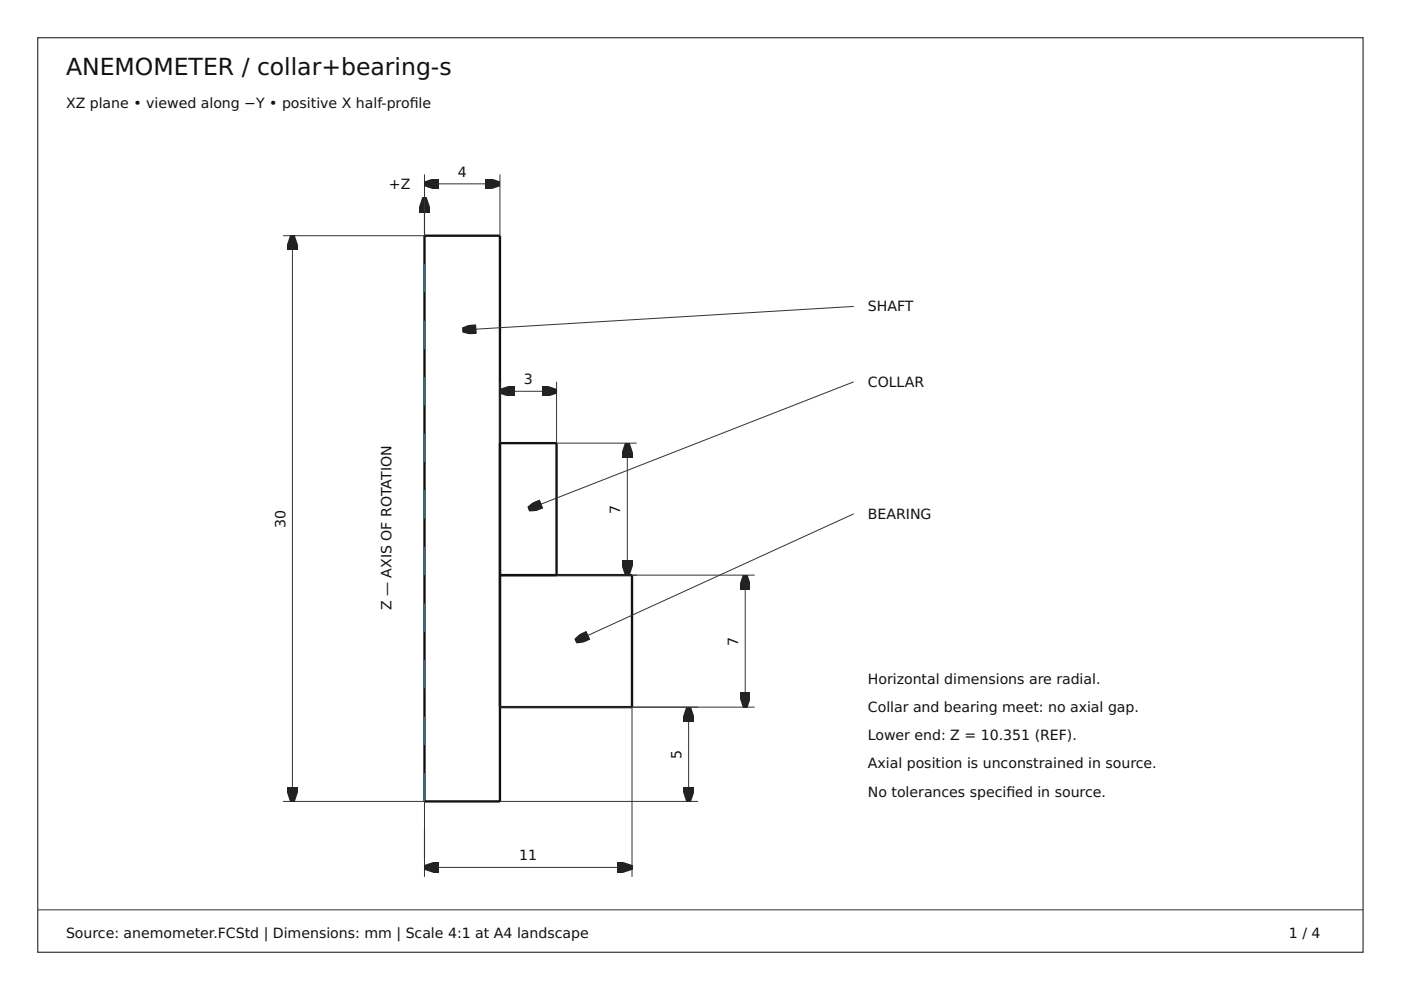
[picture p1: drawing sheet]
<svg xmlns="http://www.w3.org/2000/svg" width="297mm" height="210mm" viewBox="0 0 297 210" stroke-linecap="round" stroke-linejoin="round" font-family="sans-serif">
<path d="M8 8h281v193.9h-281z" fill="none" stroke="#333" stroke-width=".25"/>
<path d="M90 42v5M8 192.9h281" fill="none" stroke="#333" stroke-width=".21"/>
<path d="M90 50h16v119.9h-16zM106 94h12v27.9M106 121.9h28v28h-28" fill="none" stroke="#111" stroke-width=".5"/>
<path d="M90 181.9v-139.9" fill="none" stroke="#267296" stroke-width=".25" stroke-dasharray="6 6" stroke-linecap="butt"/>
<g fill="#222">
<path d="M90 42l1 3h-2z"/>
<path d="M89.5 41.9h1l.6 3.1h-2.1zM89.5 42.1l.5-.1 .5 .1-1 2.9h-.5v-.5h2v.5h-.5z"/>
</g>
<path d="M90 37v13M90 39h16M106 37v13" fill="none" stroke="#333" stroke-width=".21"/>
<g fill="#222">
<path d="M90 39l3-1v2z"/>
<path d="M103 38l3 1-3 1z"/>
<path d="M90.2 38.5l2.9 1-.1 .5h-.5v-2h.5l.1 .5-2.9 1-.2-.5zM90 38.5l3.1-.6v2.1l-3.1-.5z"/>
<path d="M103 37.9l3.1 .6v1l-3.1 .5zM103 38h.5v2h-.5v-.5l2.8-1 .2 .5-.2 .5-2.8-1z"/>
</g>
<path d="M134 149.9v36M90 169.9v16M90 183.9h44" fill="none" stroke="#333" stroke-width=".21"/>
<g fill="#222">
<path d="M90 183.9l3-1v2z"/>
<path d="M131 182.9l3 1-3 1z"/>
<path d="M90.2 183.4l2.9 1-.1 .5h-.5v-2h.5l.1 .5-2.9 1-.2-.5zM90 183.4l3.1-.5v2.1l-3.1-.6z"/>
<path d="M131 182.9l3.1 .5v1l-3.1 .6zM131 182.9h.5v2h-.5v-.5l2.8-1 .2 .5-.2 .5-2.8-1z"/>
</g>
<path d="M106 81v13M106 83h12M118 81v13" fill="none" stroke="#333" stroke-width=".21"/>
<g fill="#222">
<path d="M106 83l3-1v2z"/>
<path d="M115 82l3 1-3 1z"/>
<path d="M106.2 82.5l2.9 1-.1 .5h-.5v-2h.5l.1 .4-2.9 1-.2-.4zM106 82.5l3.1-.6v2.1l-3.1-.6z"/>
<path d="M115 81.9l3.1 .6v.9l-3.1 .6zM115 82h.5v2h-.5v-.5l2.8-1 .2 .5-.2 .4-2.8-1z"/>
</g>
<path d="M60 50h30M62 50v119.9M60 169.9h30" fill="none" stroke="#333" stroke-width=".21"/>
<g fill="#222">
<path d="M61 166.9h2l-1 3z"/>
<path d="M62 50l1 3h-2z"/>
<path d="M61 166.9h.5l1 2.9-.5 .1-.5-.1 1-2.9h.5v.5h-2zM61 166.9h2.1l-.6 3.1h-1z"/>
<path d="M61.5 49.9h1l.6 3.1h-2.1zM61.5 50.1l.5-.1 .5 .1-1 2.9h-.5v-.5h2v.5h-.5z"/>
</g>
<path d="M118 94h17M133 94v27.9M118 121.9h17" fill="none" stroke="#333" stroke-width=".21"/>
<g fill="#222">
<path d="M132 118.9h2l-1 3z"/>
<path d="M133 94l1 3h-2z"/>
<path d="M132 118.9h.5l1 2.9-.5 .1-.5-.1 1-2.9h.5v.5h-2zM132 118.9h2.1l-.6 3.1h-1z"/>
<path d="M132.5 93.9h1l.6 3.1h-2.1zM132.5 94.1l.5-.1 .5 .1-1 2.9h-.5v-.5h2v.5h-.5z"/>
</g>
<path d="M106 149.9h42M146 149.9v20M106 169.9h42" fill="none" stroke="#333" stroke-width=".21"/>
<g fill="#222">
<path d="M145 166.9h2l-1 3z"/>
<path d="M146 149.9l1 3h-2z"/>
<path d="M145 166.9h.5l1 2.9-.5 .1-.5-.1 1-2.9h.5v.5h-2zM145 166.9h2.1l-.6 3.1h-1z"/>
<path d="M145.5 149.9h1l.6 3.1h-2.1zM145.5 150.1l.5-.2 .5 .2-1 2.9-.5-.1v-.5h2v.5l-.5 .1z"/>
</g>
<path d="M134 121.9h26M158 121.9v28M134 149.9h26" fill="none" stroke="#333" stroke-width=".21"/>
<g fill="#222">
<path d="M157 146.9h2l-1 3z"/>
<path d="M158 121.9l1 3h-2z"/>
<path d="M157 146.9h.5l1 2.9-.5 .1-.5-.1 1-2.9h.5v.5h-2zM157 146.9h2.1l-.6 3.1h-1z"/>
<path d="M157.5 121.9h1l.6 3.1h-2.1zM157.5 122.1l.5-.2 .5 .2-1 2.9-.5-.1v-.5h2v.5l-.5 .1z"/>
</g>
<path d="M181 65l-83 5" fill="none" stroke="#333" stroke-width=".21"/>
<g fill="#222">
<path d="M98 70l2.9-1.2 .2 2z"/>
<path d="M98.1 69.5l3 .8v.5h-.5l-.2-2h.5l.2 .5-2.9 1.1-.2-.4zM97.9 69.5l3.2-.8v2.3l-3.2-.6z"/>
</g>
<path d="M181 81l-69 26.9" fill="none" stroke="#333" stroke-width=".21"/>
<g fill="#222">
<path d="M112 107.9l2.4-2 .8 1.9z"/>
<path d="M112 107.4l3.1-.1 .1 .5-.5 .2-.7-1.9 .4-.2 .3 .4-2.4 2-.3-.4zM111.7 107.6l2.4-1.7h.8l.3 2.4-3.6 .2z"/>
</g>
<path d="M181 108.9l-59 27" fill="none" stroke="#333" stroke-width=".21"/>
<g fill="#222">
<path d="M122 135.9l2.3-2.1 .8 1.8z"/>
<path d="M121.9 135.4l3.2-.3v.5l-.4 .2-.8-1.8 .4-.2 .4 .3-2.4 2.2-.3-.4zM121.7 135.6l2.3-1.9h.8l.4 1.7v.7l-3.7 .5z"/>
</g>
<text font-size="5" fill="#111" x="14" y="16">ANEMOMETER / collar+bearing-s</text>
<g font-size="3" fill="#111">
<text x="14" y="23">XZ plane • viewed along −Y • positive X half-profle</text>
<text x="86.9" y="23">i</text>
<text x="82.5" y="40">+Z</text>
<text x="97" y="37.5">4</text>
<text x="184" y="66">SHAFT</text>
<text x="111" y="81.5">3</text>
<text x="184" y="82">COLLAR</text>
<text x="60.5" y="111.9" transform="rotate(-90 60.5 111.9)">30</text>
<text x="131.5" y="108.9" transform="rotate(-90 131.5 108.9)">7</text>
<text x="184" y="109.9">BEARING</text>
<text x="83" y="129.4" transform="rotate(-90 83 129.4)">Z — AXIS OF ROTATION</text>
<text x="156.5" y="136.9" transform="rotate(-90 156.5 136.9)">7</text>
<text x="184" y="144.9">Horizontal dimensions are radial.</text>
<text x="184" y="150.9">Collar and bearing meet: no axial gap.</text>
<text x="144.5" y="160.9" transform="rotate(-90 144.5 160.9)">5</text>
<text x="184" y="156.9">Lower end: Z = 10.351 (REF).</text>
<text x="184" y="162.9">Axial position is unconstrained in source.</text>
<text x="184" y="168.9">No tolerances specifed in source.</text>
<text x="213.4" y="168.9">i</text>
<text x="110.1" y="182.4">11</text>
<text x="14" y="198.9">Source: anemometer.FCStd | Dimensions: mm | Scale 4:1 at A4 landscape</text>
<text x="273.3" y="198.9">1 / 4</text>
</g>
</svg>
